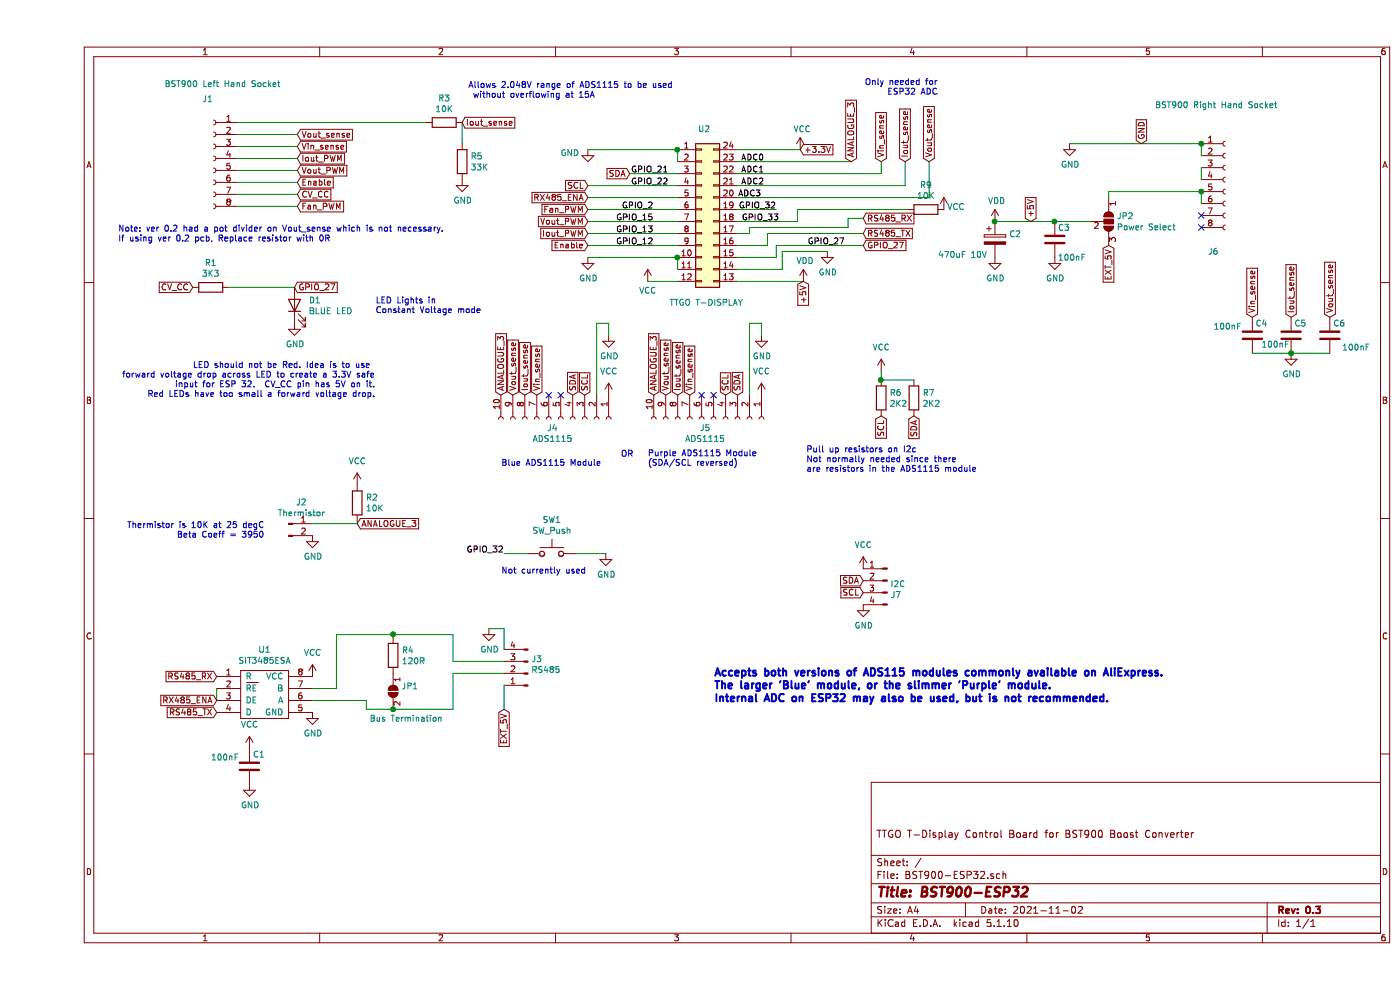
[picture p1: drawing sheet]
EESchema Schematic File Version 4
EELAYER 30 0
EELAYER END
$Descr A4 11693 8268
encoding utf-8
Sheet 1 1
Title "BST900-ESP32"
Date "2021-11-02"
Rev "0.3"
Comp ""
Comment1 "TTGO T-Display Control Board for BST900 Boost Converter"
Comment2 ""
Comment3 ""
Comment4 ""
$EndDescr
$Comp
L Connector:Conn_01x08_Female J1
U 1 1
P 1475 1325
F 0 "J1" H 1525 1825 50  0000 C CNN
F 1 "BST900 Left Hand Socket" H 1400 1950 50  0000 C CNN
F 2 "Connector_PinHeader_2.54mm:PinHeader_1x08_P2.54mm_Vertical" H 1475 1325 50  0001 C CNN
F 3 "~" H 1475 1325 50  0001 C CNN
	1    1475 1325
	-1   0    0    -1  
$EndComp
Wire Wire Line
	1675 1125 2175 1125
Wire Wire Line
	1675 1225 2175 1225
Wire Wire Line
	1675 1325 2175 1325
Wire Wire Line
	1675 1425 2175 1425
Wire Wire Line
	1675 1525 2175 1525
Wire Wire Line
	1675 1625 2175 1625
Wire Wire Line
	1675 1725 2175 1725
Text GLabel 2175 1725 2    50   Input ~ 0
Fan_PWM
Text GLabel 2175 1625 2    50   Input ~ 0
CV_CC
Text GLabel 2175 1525 2    50   Input ~ 0
Enable
Text GLabel 2175 1425 2    50   Input ~ 0
Vout_PWM
Text GLabel 2175 1325 2    50   Input ~ 0
Iout_PWM
Text GLabel 2175 1225 2    50   Input ~ 0
Vin_sense
Text GLabel 2175 1125 2    50   Input ~ 0
Vout_sense
Text GLabel 3550 1025 2    50   Input ~ 0
Iout_sense
$Comp
L Connector:Conn_01x08_Female J6
U 1 1
P 9925 1500
F 0 "J6" H 9825 900 50  0000 C CNN
F 1 "BST900 Right Hand Socket" H 9850 2125 50  0000 C CNN
F 2 "Connector_PinHeader_2.54mm:PinHeader_1x08_P2.54mm_Vertical" H 9925 1500 50  0001 C CNN
F 3 "~" H 9925 1500 50  0001 C CNN
	1    9925 1500
	1    0    0    -1  
$EndComp
Text GLabel 8300 1850 1    50   Input ~ 0
+5V
Text GLabel 9225 1200 1    50   Input ~ 0
GND
NoConn ~ 9725 1900
NoConn ~ 9725 1800
Wire Wire Line
	9725 1300 9725 1200
Connection ~ 9725 1200
Wire Wire Line
	9725 1500 9725 1400
Wire Wire Line
	9725 1700 9725 1600
Wire Wire Line
	8625 1200 9725 1200
$Comp
L power:GND #PWR022
U 1 1
P 8625 1200
F 0 "#PWR022" H 8625 950 50  0001 C CNN
F 1 "GND" H 8630 1027 50  0000 C CNN
F 2 "" H 8625 1200 50  0001 C CNN
F 3 "" H 8625 1200 50  0001 C CNN
	1    8625 1200
	1    0    0    -1  
$EndComp
Wire Wire Line
	8000 1850 8500 1850
$Comp
L power:VDD #PWR020
U 1 1
P 8000 1850
F 0 "#PWR020" H 8000 1700 50  0001 C CNN
F 1 "VDD" H 8015 2023 50  0000 C CNN
F 2 "" H 8000 1850 50  0001 C CNN
F 3 "" H 8000 1850 50  0001 C CNN
	1    8000 1850
	1    0    0    -1  
$EndComp
$Comp
L device:CP C2
U 1 1
P 8000 2000
F 0 "C2" H 8118 2046 50  0000 L CNN
F 1 "470uF 10V" H 7525 1875 50  0000 L CNN
F 2 "Capacitor_SMD:CP_Elec_6.3x7.7" H 8038 1850 50  0001 C CNN
F 3 "~" H 8000 2000 50  0001 C CNN
F 4 "C335982" H 8000 2000 50  0001 C CNN "LCSC"
	1    8000 2000
	1    0    0    -1  
$EndComp
Connection ~ 8000 1850
$Comp
L power:GND #PWR021
U 1 1
P 8000 2150
F 0 "#PWR021" H 8000 1900 50  0001 C CNN
F 1 "GND" H 8005 1977 50  0000 C CNN
F 2 "" H 8000 2150 50  0001 C CNN
F 3 "" H 8000 2150 50  0001 C CNN
	1    8000 2150
	1    0    0    -1  
$EndComp
$Comp
L device:C C3
U 1 1
P 8500 2000
F 0 "C3" H 8525 2100 50  0000 L CNN
F 1 "100nF" H 8525 1850 50  0000 L CNN
F 2 "Capacitor_SMD:C_0805_2012Metric" H 8538 1850 50  0001 C CNN
F 3 "~" H 8500 2000 50  0001 C CNN
	1    8500 2000
	1    0    0    -1  
$EndComp
$Comp
L power:GND #PWR023
U 1 1
P 8500 2150
F 0 "#PWR023" H 8500 1900 50  0001 C CNN
F 1 "GND" H 8505 1977 50  0000 C CNN
F 2 "" H 8500 2150 50  0001 C CNN
F 3 "" H 8500 2150 50  0001 C CNN
	1    8500 2150
	1    0    0    -1  
$EndComp
Text GLabel 1300 2400 0    50   Input ~ 0
CV_CC
$Comp
L device:R R1
U 1 1
P 1450 2400
F 0 "R1" V 1243 2400 50  0000 C CNN
F 1 "3K3" V 1334 2400 50  0000 C CNN
F 2 "Resistor_SMD:R_0805_2012Metric" V 1380 2400 50  0001 C CNN
F 3 "~" H 1450 2400 50  0001 C CNN
	1    1450 2400
	0    1    1    0   
$EndComp
$Comp
L device:LED D1
U 1 1
P 2150 2550
F 0 "D1" V 2189 2432 50  0000 R CNN
F 1 "BLUE LED" V 2098 2432 50  0000 R CNN
F 2 "Diode_SMD:D_0805_2012Metric_Pad1.15x1.40mm_HandSolder" H 2150 2550 50  0001 C CNN
F 3 "~" H 2150 2550 50  0001 C CNN
	1    2150 2550
	0    -1   -1   0   
$EndComp
$Comp
L power:GND #PWR03
U 1 1
P 2150 2700
F 0 "#PWR03" H 2150 2450 50  0001 C CNN
F 1 "GND" H 2155 2527 50  0000 C CNN
F 2 "" H 2150 2700 50  0001 C CNN
F 3 "" H 2150 2700 50  0001 C CNN
	1    2150 2700
	1    0    0    -1  
$EndComp
Text Notes 2825 3325 2    50   ~ 0
LED should not be Red. Idea is to use \nforward voltage drop across LED to create a 3.3V safe\ninput for ESP 32.  CV_CC pin has 5V on it.\nRed LEDs have too small a forward voltage drop.
Text GLabel 2150 2400 2    50   Input ~ 0
GPIO_27
$Comp
L Connector_Generic:Conn_02x12_Counter_Clockwise U2
U 1 1
P 5550 1750
F 0 "U2" H 5625 2425 50  0000 R CNN
F 1 "TTGO T-DISPLAY" H 5900 975 50  0000 R CNN
F 2 "derek:MODULE_TTGO_T-DISPLAY" H 5550 1750 50  0001 C CNN
F 3 "~" H 5550 1750 50  0001 C CNN
	1    5550 1750
	1    0    0    -1  
$EndComp
Wire Wire Line
	5850 2350 6400 2350
$Comp
L power:VDD #PWR018
U 1 1
P 6400 2350
F 0 "#PWR018" H 6400 2200 50  0001 C CNN
F 1 "VDD" H 6415 2523 50  0000 C CNN
F 2 "" H 6400 2350 50  0001 C CNN
F 3 "" H 6400 2350 50  0001 C CNN
	1    6400 2350
	1    0    0    -1  
$EndComp
Text GLabel 6400 2350 3    50   Input ~ 0
+5V
Wire Wire Line
	5350 1350 5350 1250
Wire Wire Line
	5350 1250 4600 1250
Connection ~ 5350 1250
$Comp
L power:GND #PWR09
U 1 1
P 4600 1250
F 0 "#PWR09" H 4600 1000 50  0001 C CNN
F 1 "GND" H 4450 1225 50  0000 C CNN
F 2 "" H 4600 1250 50  0001 C CNN
F 3 "" H 4600 1250 50  0001 C CNN
	1    4600 1250
	1    0    0    -1  
$EndComp
Wire Wire Line
	5350 2250 5350 2150
Wire Wire Line
	5350 2150 4600 2150
Connection ~ 5350 2150
$Comp
L power:GND #PWR010
U 1 1
P 4600 2150
F 0 "#PWR010" H 4600 1900 50  0001 C CNN
F 1 "GND" H 4605 1977 50  0000 C CNN
F 2 "" H 4600 2150 50  0001 C CNN
F 3 "" H 4600 2150 50  0001 C CNN
	1    4600 2150
	1    0    0    -1  
$EndComp
Wire Wire Line
	5850 2250 6225 2250
Wire Wire Line
	6225 2250 6225 2100
Wire Wire Line
	6225 2100 6600 2100
$Comp
L power:GND #PWR019
U 1 1
P 6600 2100
F 0 "#PWR019" H 6600 1850 50  0001 C CNN
F 1 "GND" H 6605 1927 50  0000 C CNN
F 2 "" H 6600 2100 50  0001 C CNN
F 3 "" H 6600 2100 50  0001 C CNN
	1    6600 2100
	1    0    0    -1  
$EndComp
Wire Wire Line
	5850 1250 6375 1250
$Comp
L power:VCC #PWR017
U 1 1
P 6375 1250
F 0 "#PWR017" H 6375 1100 50  0001 C CNN
F 1 "VCC" H 6390 1423 50  0000 C CNN
F 2 "" H 6375 1250 50  0001 C CNN
F 3 "" H 6375 1250 50  0001 C CNN
	1    6375 1250
	1    0    0    -1  
$EndComp
Wire Wire Line
	5350 2350 5100 2350
$Comp
L power:VCC #PWR013
U 1 1
P 5100 2350
F 0 "#PWR013" H 5100 2200 50  0001 C CNN
F 1 "VCC" H 5100 2275 50  0000 C CNN
F 2 "" H 5100 2350 50  0001 C CNN
F 3 "" H 5100 2350 50  0001 C CNN
	1    5100 2350
	1    0    0    -1  
$EndComp
Text GLabel 6375 1250 2    50   Input ~ 0
+3.3V
$Comp
L Connector:Conn_01x02_Male J2
U 1 1
P 2100 4375
F 0 "J2" H 2208 4556 50  0000 C CNN
F 1 "Thermistor" H 2208 4465 50  0000 C CNN
F 2 "Connector_PinHeader_2.54mm:PinHeader_1x02_P2.54mm_Horizontal" H 2100 4375 50  0001 C CNN
F 3 "~" H 2100 4375 50  0001 C CNN
	1    2100 4375
	1    0    0    -1  
$EndComp
$Comp
L device:R R2
U 1 1
P 2675 4200
F 0 "R2" H 2745 4246 50  0000 L CNN
F 1 "10K" H 2745 4155 50  0000 L CNN
F 2 "Resistor_SMD:R_0805_2012Metric" V 2605 4200 50  0001 C CNN
F 3 "~" H 2675 4200 50  0001 C CNN
	1    2675 4200
	1    0    0    -1  
$EndComp
Wire Wire Line
	2300 4375 2675 4375
Wire Wire Line
	2675 4375 2675 4350
$Comp
L power:VCC #PWR07
U 1 1
P 2675 4050
F 0 "#PWR07" H 2675 3900 50  0001 C CNN
F 1 "VCC" H 2675 4250 50  0000 C CNN
F 2 "" H 2675 4050 50  0001 C CNN
F 3 "" H 2675 4050 50  0001 C CNN
	1    2675 4050
	1    0    0    -1  
$EndComp
$Comp
L power:GND #PWR04
U 1 1
P 2300 4475
F 0 "#PWR04" H 2300 4225 50  0001 C CNN
F 1 "GND" H 2305 4302 50  0000 C CNN
F 2 "" H 2300 4475 50  0001 C CNN
F 3 "" H 2300 4475 50  0001 C CNN
	1    2300 4475
	1    0    0    -1  
$EndComp
Text Notes 1900 4500 2    50   ~ 0
Thermistor is 10K at 25 degC\nBeta Coeff = 3950
Text GLabel 2675 4375 2    50   Input ~ 0
ANALOGUE_3
Wire Wire Line
	5850 1450 7050 1450
Wire Wire Line
	7050 1450 7050 1350
Text Label 6075 1450 2    50   ~ 0
ADC1
Text GLabel 7050 1350 1    50   Input ~ 0
Vin_sense
Wire Wire Line
	5850 1550 7250 1550
Wire Wire Line
	7250 1550 7250 1350
Text Label 6075 1550 2    50   ~ 0
ADC2
Text GLabel 7250 1350 1    50   Input ~ 0
Iout_sense
Wire Wire Line
	5850 1650 7450 1650
Wire Wire Line
	7450 1650 7450 1350
Text GLabel 7450 1350 1    50   Input ~ 0
Vout_sense
Text Label 6050 1650 2    50   ~ 0
ADC3
Wire Wire Line
	5850 1850 6350 1850
$Comp
L power:VCC #PWR016
U 1 1
P 7575 1750
F 0 "#PWR016" H 7575 1600 50  0001 C CNN
F 1 "VCC" H 7675 1775 50  0000 C CNN
F 2 "" H 7575 1750 50  0001 C CNN
F 3 "" H 7575 1750 50  0001 C CNN
	1    7575 1750
	1    0    0    -1  
$EndComp
Text Label 6200 1850 2    50   ~ 0
GPIO_33
Wire Wire Line
	5350 1850 4600 1850
Text GLabel 4600 1850 0    50   Input ~ 0
Vout_PWM
Text Label 5150 1850 2    50   ~ 0
GPIO_15
Wire Wire Line
	5350 1950 4600 1950
Text GLabel 4600 1950 0    50   Input ~ 0
Iout_PWM
Text Label 5150 1950 2    50   ~ 0
GPIO_13
Wire Wire Line
	4600 2050 5350 2050
Text GLabel 4600 2050 0    50   Input ~ 0
Enable
Text Label 5150 2050 2    50   ~ 0
GPIO_12
Wire Wire Line
	5350 1750 4600 1750
Text GLabel 4600 1750 0    50   Input ~ 0
Fan_PWM
Text Label 5150 1750 2    50   ~ 0
GPIO_2
Wire Wire Line
	5850 2150 6175 2150
Wire Wire Line
	6175 2150 6175 2050
Wire Wire Line
	6175 2050 6900 2050
Text Label 6750 2050 2    50   ~ 0
GPIO_27
Wire Wire Line
	5350 1450 4950 1450
Text GLabel 4950 1450 0    50   Input ~ 0
SDA
Text Label 5275 1450 2    50   ~ 0
GPIO_21
Wire Wire Line
	5350 1550 4600 1550
Text GLabel 4600 1550 0    50   Input ~ 0
SCL
Text Label 5275 1550 2    50   ~ 0
GPIO_22
Text Notes 7525 800  2    50   ~ 0
Only needed for\nESP32 ADC
$Comp
L device:C C4
U 1 1
P 10150 2800
F 0 "C4" H 10175 2900 50  0000 L CNN
F 1 "100nF" H 9825 2875 50  0000 L CNN
F 2 "Capacitor_SMD:C_0805_2012Metric" H 10188 2650 50  0001 C CNN
F 3 "~" H 10150 2800 50  0001 C CNN
	1    10150 2800
	1    0    0    -1  
$EndComp
$Comp
L device:C C5
U 1 1
P 10475 2800
F 0 "C5" H 10500 2900 50  0000 L CNN
F 1 "100nF" H 10225 2725 50  0000 L CNN
F 2 "Capacitor_SMD:C_0805_2012Metric" H 10513 2650 50  0001 C CNN
F 3 "~" H 10475 2800 50  0001 C CNN
	1    10475 2800
	1    0    0    -1  
$EndComp
$Comp
L device:C C6
U 1 1
P 10800 2800
F 0 "C6" H 10825 2900 50  0000 L CNN
F 1 "100nF" H 10900 2700 50  0000 L CNN
F 2 "Capacitor_SMD:C_0805_2012Metric" H 10838 2650 50  0001 C CNN
F 3 "~" H 10800 2800 50  0001 C CNN
	1    10800 2800
	1    0    0    -1  
$EndComp
Wire Wire Line
	10150 2950 10475 2950
Wire Wire Line
	10475 2950 10800 2950
Connection ~ 10475 2950
$Comp
L power:GND #PWR024
U 1 1
P 10475 2950
F 0 "#PWR024" H 10475 2700 50  0001 C CNN
F 1 "GND" H 10480 2777 50  0000 C CNN
F 2 "" H 10475 2950 50  0001 C CNN
F 3 "" H 10475 2950 50  0001 C CNN
	1    10475 2950
	1    0    0    -1  
$EndComp
Text GLabel 10150 2650 1    50   Input ~ 0
Vin_sense
Text GLabel 10475 2650 1    50   Input ~ 0
Iout_sense
Text GLabel 10800 2650 1    50   Input ~ 0
Vout_sense
$Comp
L Connector:Conn_01x10_Female J4
U 1 1
P 4375 3500
F 0 "J4" V 4448 3430 50  0000 C CNN
F 1 "ADS1115" V 4539 3430 50  0000 C CNN
F 2 "Connector_PinHeader_2.54mm:PinHeader_1x10_P2.54mm_Vertical" H 4375 3500 50  0001 C CNN
F 3 "~" H 4375 3500 50  0001 C CNN
	1    4375 3500
	0    1    1    0   
$EndComp
$Comp
L power:VCC #PWR012
U 1 1
P 4775 3300
F 0 "#PWR012" H 4775 3150 50  0001 C CNN
F 1 "VCC" H 4775 3500 50  0000 C CNN
F 2 "" H 4775 3300 50  0001 C CNN
F 3 "" H 4775 3300 50  0001 C CNN
	1    4775 3300
	1    0    0    -1  
$EndComp
$Comp
L power:GND #PWR011
U 1 1
P 4775 2800
F 0 "#PWR011" H 4775 2550 50  0001 C CNN
F 1 "GND" H 4780 2627 50  0000 C CNN
F 2 "" H 4775 2800 50  0001 C CNN
F 3 "" H 4775 2800 50  0001 C CNN
	1    4775 2800
	1    0    0    -1  
$EndComp
Wire Wire Line
	4675 3300 4675 2700
Wire Wire Line
	4675 2700 4775 2700
Wire Wire Line
	4775 2700 4775 2800
Text GLabel 4575 3300 1    50   Input ~ 0
SCL
Text GLabel 4475 3300 1    50   Input ~ 0
SDA
NoConn ~ 4375 3300
NoConn ~ 4275 3300
Text GLabel 4175 3300 1    50   Input ~ 0
Vin_sense
Text GLabel 4075 3300 1    50   Input ~ 0
Iout_sense
Text GLabel 3975 3300 1    50   Input ~ 0
Vout_sense
Text Notes 2825 2625 0    50   ~ 0
LED Lights in\nConstant Voltage mode
Text GLabel 3875 3300 1    50   Input ~ 0
ANALOGUE_3
Wire Wire Line
	5850 2050 6100 2050
Wire Wire Line
	6100 2050 6100 1950
Wire Wire Line
	6100 1950 6900 1950
Wire Wire Line
	5850 1950 5950 1950
Wire Wire Line
	5950 1950 5950 1900
Wire Wire Line
	5950 1900 6775 1900
Wire Wire Line
	6775 1900 6775 1825
Wire Wire Line
	6775 1825 6900 1825
Text GLabel 1500 5650 0    50   Input ~ 0
RS485_RX
Text GLabel 4600 1650 0    50   Input ~ 0
RX485_ENA
Wire Wire Line
	5350 1650 4600 1650
Wire Wire Line
	1600 2400 2150 2400
$Comp
L BST900-ESP32:SN65HVD75DR U1
U 1 1
P 1800 5500
F 0 "U1" H 1900 5575 50  0000 C CNN
F 1 "SIT3485ESA" H 1900 5484 50  0000 C CNN
F 2 "Package_SO:SOIC-8_3.9x4.9mm_P1.27mm" H 1800 5500 50  0001 C CNN
F 3 "https://datasheet.lcsc.com/lcsc/1810251527_SIT-SIT3485ESA_C313015.pdf" H 1800 5500 50  0001 C CNN
F 4 "C313015" H 1800 5500 50  0001 C CNN "LCSC"
	1    1800 5500
	1    0    0    -1  
$EndComp
Wire Wire Line
	1500 5750 1500 5850
$Comp
L power:GND #PWR06
U 1 1
P 2300 5950
F 0 "#PWR06" H 2300 5700 50  0001 C CNN
F 1 "GND" H 2305 5777 50  0000 C CNN
F 2 "" H 2300 5950 50  0001 C CNN
F 3 "" H 2300 5950 50  0001 C CNN
	1    2300 5950
	1    0    0    -1  
$EndComp
$Comp
L power:VCC #PWR05
U 1 1
P 2300 5650
F 0 "#PWR05" H 2300 5500 50  0001 C CNN
F 1 "VCC" H 2300 5850 50  0000 C CNN
F 2 "" H 2300 5650 50  0001 C CNN
F 3 "" H 2300 5650 50  0001 C CNN
	1    2300 5650
	1    0    0    -1  
$EndComp
$Comp
L device:R R4
U 1 1
P 2975 5475
F 0 "R4" H 3045 5521 50  0000 L CNN
F 1 "120R" H 3045 5430 50  0000 L CNN
F 2 "Resistor_SMD:R_0805_2012Metric" V 2905 5475 50  0001 C CNN
F 3 "~" H 2975 5475 50  0001 C CNN
	1    2975 5475
	1    0    0    -1  
$EndComp
Wire Wire Line
	2300 5750 2500 5750
Wire Wire Line
	2500 5750 2500 5300
Wire Wire Line
	2500 5300 2975 5300
Wire Wire Line
	2975 5300 2975 5325
$Comp
L Jumper:SolderJumper_2_Open JP1
U 1 1
P 2975 5775
F 0 "JP1" V 2929 5843 50  0000 L CNN
F 1 "Bus Termination" V 3200 5575 50  0000 L CNN
F 2 "Jumper:SolderJumper-2_P1.3mm_Open_RoundedPad1.0x1.5mm" H 2975 5775 50  0001 C CNN
F 3 "~" H 2975 5775 50  0001 C CNN
	1    2975 5775
	0    1    1    0   
$EndComp
Wire Wire Line
	2300 5850 2750 5850
Wire Wire Line
	2750 5850 2750 5925
Wire Wire Line
	2750 5925 2975 5925
Wire Wire Line
	3900 5525 3475 5525
Wire Wire Line
	3475 5525 3475 5300
Wire Wire Line
	3475 5300 2975 5300
Connection ~ 2975 5300
Wire Wire Line
	2975 5925 3475 5925
Wire Wire Line
	3475 5925 3475 5625
Wire Wire Line
	3475 5625 3900 5625
Connection ~ 2975 5925
Text GLabel 6900 1825 2    50   Input ~ 0
RS485_RX
Text GLabel 6900 1950 2    50   Input ~ 0
RS485_TX
Text GLabel 1500 5950 0    50   Input ~ 0
RS485_TX
Text GLabel 1500 5850 0    50   Input ~ 0
RX485_ENA
Text Label 6075 1350 2    50   ~ 0
ADC0
Wire Wire Line
	5850 1350 6800 1350
Text GLabel 6800 1350 1    50   Input ~ 0
ANALOGUE_3
$Comp
L device:C C1
U 1 1
P 1775 6400
F 0 "C1" H 1800 6500 50  0000 L CNN
F 1 "100nF" H 1450 6475 50  0000 L CNN
F 2 "Capacitor_SMD:C_0805_2012Metric" H 1813 6250 50  0001 C CNN
F 3 "~" H 1775 6400 50  0001 C CNN
	1    1775 6400
	1    0    0    -1  
$EndComp
$Comp
L power:GND #PWR02
U 1 1
P 1775 6550
F 0 "#PWR02" H 1775 6300 50  0001 C CNN
F 1 "GND" H 1780 6377 50  0000 C CNN
F 2 "" H 1775 6550 50  0001 C CNN
F 3 "" H 1775 6550 50  0001 C CNN
	1    1775 6550
	1    0    0    -1  
$EndComp
$Comp
L power:VCC #PWR01
U 1 1
P 1775 6250
F 0 "#PWR01" H 1775 6100 50  0001 C CNN
F 1 "VCC" H 1775 6450 50  0000 C CNN
F 2 "" H 1775 6250 50  0001 C CNN
F 3 "" H 1775 6250 50  0001 C CNN
	1    1775 6250
	1    0    0    -1  
$EndComp
$Comp
L Connector:Conn_01x10_Female J5
U 1 1
P 5650 3500
F 0 "J5" V 5723 3430 50  0000 C CNN
F 1 "ADS1115" V 5814 3430 50  0000 C CNN
F 2 "Connector_PinHeader_2.54mm:PinHeader_1x10_P2.54mm_Vertical" H 5650 3500 50  0001 C CNN
F 3 "~" H 5650 3500 50  0001 C CNN
	1    5650 3500
	0    1    1    0   
$EndComp
$Comp
L power:VCC #PWR015
U 1 1
P 6050 3300
F 0 "#PWR015" H 6050 3150 50  0001 C CNN
F 1 "VCC" H 6050 3500 50  0000 C CNN
F 2 "" H 6050 3300 50  0001 C CNN
F 3 "" H 6050 3300 50  0001 C CNN
	1    6050 3300
	1    0    0    -1  
$EndComp
$Comp
L power:GND #PWR014
U 1 1
P 6050 2800
F 0 "#PWR014" H 6050 2550 50  0001 C CNN
F 1 "GND" H 6055 2627 50  0000 C CNN
F 2 "" H 6050 2800 50  0001 C CNN
F 3 "" H 6050 2800 50  0001 C CNN
	1    6050 2800
	1    0    0    -1  
$EndComp
Wire Wire Line
	5950 3300 5950 2700
Wire Wire Line
	5950 2700 6050 2700
Wire Wire Line
	6050 2700 6050 2800
Text GLabel 5750 3300 1    50   Input ~ 0
SCL
Text GLabel 5850 3300 1    50   Input ~ 0
SDA
NoConn ~ 5650 3300
NoConn ~ 5550 3300
Text GLabel 5450 3300 1    50   Input ~ 0
Vin_sense
Text GLabel 5350 3300 1    50   Input ~ 0
Iout_sense
Text GLabel 5250 3300 1    50   Input ~ 0
Vout_sense
Text GLabel 5150 3300 1    50   Input ~ 0
ANALOGUE_3
Text Notes 3875 3900 0    50   ~ 0
Blue ADS1115 Module
Text Notes 5100 3900 0    50   ~ 0
Purple ADS1115 Module\n(SDA/SCL reversed)
Text Notes 4875 3825 0    50   ~ 0
OR
$Comp
L device:R R3
U 1 1
P 3400 1025
F 0 "R3" V 3193 1025 50  0000 C CNN
F 1 "10K" V 3284 1025 50  0000 C CNN
F 2 "Resistor_SMD:R_0805_2012Metric" V 3330 1025 50  0001 C CNN
F 3 "~" H 3400 1025 50  0001 C CNN
	1    3400 1025
	0    1    1    0   
$EndComp
Wire Wire Line
	3550 1025 3550 1200
$Comp
L device:R R5
U 1 1
P 3550 1350
F 0 "R5" H 3620 1396 50  0000 L CNN
F 1 "33K" H 3620 1305 50  0000 L CNN
F 2 "Resistor_SMD:R_0805_2012Metric" V 3480 1350 50  0001 C CNN
F 3 "~" H 3550 1350 50  0001 C CNN
	1    3550 1350
	1    0    0    -1  
$EndComp
$Comp
L power:GND #PWR08
U 1 1
P 3550 1500
F 0 "#PWR08" H 3550 1250 50  0001 C CNN
F 1 "GND" H 3555 1327 50  0000 C CNN
F 2 "" H 3550 1500 50  0001 C CNN
F 3 "" H 3550 1500 50  0001 C CNN
	1    3550 1500
	1    0    0    -1  
$EndComp
Text Notes 3600 825  0    50   ~ 0
Allows 2.048V range of ADS1115 to be used\n without overflowing at 15A
Text GLabel 6900 2050 2    50   Input ~ 0
GPIO_27
$Comp
L Jumper:SolderJumper_3_Open JP2
U 1 1
P 8950 1850
F 0 "JP2" V 8904 1918 50  0000 L CNN
F 1 "Power Select" V 8995 1918 50  0000 L CNN
F 2 "Jumper:SolderJumper-3_P1.3mm_Open_RoundedPad1.0x1.5mm" H 8950 1850 50  0001 C CNN
F 3 "~" H 8950 1850 50  0001 C CNN
	1    8950 1850
	0    1    1    0   
$EndComp
Wire Wire Line
	9725 1600 8950 1600
Wire Wire Line
	8950 1600 8950 1650
Connection ~ 9725 1600
Wire Wire Line
	8800 1850 8500 1850
Connection ~ 8500 1850
$Comp
L power:VCC #PWR025
U 1 1
P 7050 3100
F 0 "#PWR025" H 7050 2950 50  0001 C CNN
F 1 "VCC" H 7050 3300 50  0000 C CNN
F 2 "" H 7050 3100 50  0001 C CNN
F 3 "" H 7050 3100 50  0001 C CNN
	1    7050 3100
	1    0    0    -1  
$EndComp
$Comp
L device:R R6
U 1 1
P 7050 3325
F 0 "R6" H 7120 3371 50  0000 L CNN
F 1 "2K2" H 7120 3280 50  0000 L CNN
F 2 "Resistor_SMD:R_0805_2012Metric" V 6980 3325 50  0001 C CNN
F 3 "~" H 7050 3325 50  0001 C CNN
	1    7050 3325
	1    0    0    -1  
$EndComp
$Comp
L device:R R7
U 1 1
P 7325 3325
F 0 "R7" H 7395 3371 50  0000 L CNN
F 1 "2K2" H 7395 3280 50  0000 L CNN
F 2 "Resistor_SMD:R_0805_2012Metric" V 7255 3325 50  0001 C CNN
F 3 "~" H 7325 3325 50  0001 C CNN
	1    7325 3325
	1    0    0    -1  
$EndComp
Wire Wire Line
	7050 3100 7050 3175
Wire Wire Line
	7050 3175 7325 3175
Connection ~ 7050 3175
Text GLabel 7325 3475 3    50   Input ~ 0
SDA
Text GLabel 7050 3475 3    50   Input ~ 0
SCL
Text Notes 6425 3950 0    50   ~ 0
Pull up resistors on I2c\nNot normally needed since there\nare resistors in the ADS1115 module
$Comp
L conn:Conn_01x04_Male J3
U 1 1
P 4100 5625
F 0 "J3" H 4072 5507 50  0000 R CNN
F 1 "RS485" H 4072 5598 50  0000 R CNN
F 2 "Connector_JST:JST_PH_S4B-PH-K_1x04_P2.00mm_Horizontal" H 4100 5625 50  0001 C CNN
F 3 "~" H 4100 5625 50  0001 C CNN
	1    4100 5625
	-1   0    0    1   
$EndComp
Text GLabel 3900 5925 3    50   Input ~ 0
EXT_5V
Text GLabel 8950 2050 3    50   Input ~ 0
EXT_5V
$Comp
L device:R R9
U 1 1
P 7425 1750
F 0 "R9" V 7218 1750 50  0000 C CNN
F 1 "10K" V 7309 1750 50  0000 C CNN
F 2 "Resistor_SMD:R_0805_2012Metric" V 7355 1750 50  0001 C CNN
F 3 "~" H 7425 1750 50  0001 C CNN
	1    7425 1750
	0    1    1    0   
$EndComp
Wire Wire Line
	7275 1750 6350 1750
Wire Wire Line
	6350 1750 6350 1850
$Comp
L Switch:SW_Push SW1
U 1 1
P 4300 4625
F 0 "SW1" H 4300 4910 50  0000 C CNN
F 1 "SW_Push" H 4300 4819 50  0000 C CNN
F 2 "Button_Switch_SMD:SW_Push_1P1T_NO_6x6mm_H9.5mm" H 4300 4825 50  0001 C CNN
F 3 "https://datasheet.lcsc.com/lcsc/1912111437_SHOU-HAN-TS666TP_C412376.pdf" H 4300 4825 50  0001 C CNN
F 4 "C412376" H 4300 4625 50  0001 C CNN "LCSC"
	1    4300 4625
	1    0    0    -1  
$EndComp
Text Label 6175 1750 2    50   ~ 0
GPIO_32
Wire Wire Line
	5850 1750 6175 1750
Text Label 3900 4625 2    50   ~ 0
GPIO_32
Wire Wire Line
	4500 4625 4750 4625
Text Notes 3875 4800 0    50   ~ 0
Not currently used
Wire Wire Line
	3775 5250 3900 5250
Wire Wire Line
	3900 5250 3900 5425
Wire Wire Line
	3900 5725 3900 5925
Wire Wire Line
	1675 1025 3250 1025
$Comp
L power:GND #PWR0102
U 1 1
P 3775 5250
F 0 "#PWR0102" H 3775 5000 50  0001 C CNN
F 1 "GND" H 3780 5077 50  0000 C CNN
F 2 "" H 3775 5250 50  0001 C CNN
F 3 "" H 3775 5250 50  0001 C CNN
	1    3775 5250
	1    0    0    -1  
$EndComp
$Comp
L power:GND #PWR0101
U 1 1
P 4750 4625
F 0 "#PWR0101" H 4750 4375 50  0001 C CNN
F 1 "GND" H 4755 4452 50  0000 C CNN
F 2 "" H 4750 4625 50  0001 C CNN
F 3 "" H 4750 4625 50  0001 C CNN
	1    4750 4625
	1    0    0    -1  
$EndComp
Wire Wire Line
	3900 4625 4100 4625
$Comp
L conn:Conn_01x04_Male J7
U 1 1
P 7100 4850
F 0 "J7" H 7072 4732 50  0000 R CNN
F 1 "I2C" H 7072 4823 50  0000 R CNN
F 2 "Connector_PinHeader_2.54mm:PinHeader_1x04_P2.54mm_Vertical" H 7100 4850 50  0001 C CNN
F 3 "~" H 7100 4850 50  0001 C CNN
	1    7100 4850
	-1   0    0    -1  
$EndComp
$Comp
L power:GND #PWR028
U 1 1
P 6900 5050
F 0 "#PWR028" H 6900 4800 50  0001 C CNN
F 1 "GND" H 6905 4877 50  0000 C CNN
F 2 "" H 6900 5050 50  0001 C CNN
F 3 "" H 6900 5050 50  0001 C CNN
	1    6900 5050
	1    0    0    -1  
$EndComp
$Comp
L power:VCC #PWR026
U 1 1
P 6900 4750
F 0 "#PWR026" H 6900 4600 50  0001 C CNN
F 1 "VCC" H 6900 4950 50  0000 C CNN
F 2 "" H 6900 4750 50  0001 C CNN
F 3 "" H 6900 4750 50  0001 C CNN
	1    6900 4750
	1    0    0    -1  
$EndComp
Text GLabel 6900 4850 0    50   Input ~ 0
SDA
Text GLabel 6900 4950 0    50   Input ~ 0
SCL
Text Notes 675  2025 0    50   ~ 0
Note: ver 0.2 had a pot divider on Vout_sense which is not necessary.\nIf using ver 0.2 pcb, Replace resistor with 0R
Text Notes 5650 5875 0    63   ~ 13
Accepts both versions of ADS115 modules commonly available on AliExpress.\nThe larger 'Blue' module, or the slimmer 'Purple' module.\nInternal ADC on ESP32 may also be used, but is not recommended.
$EndSCHEMATC
